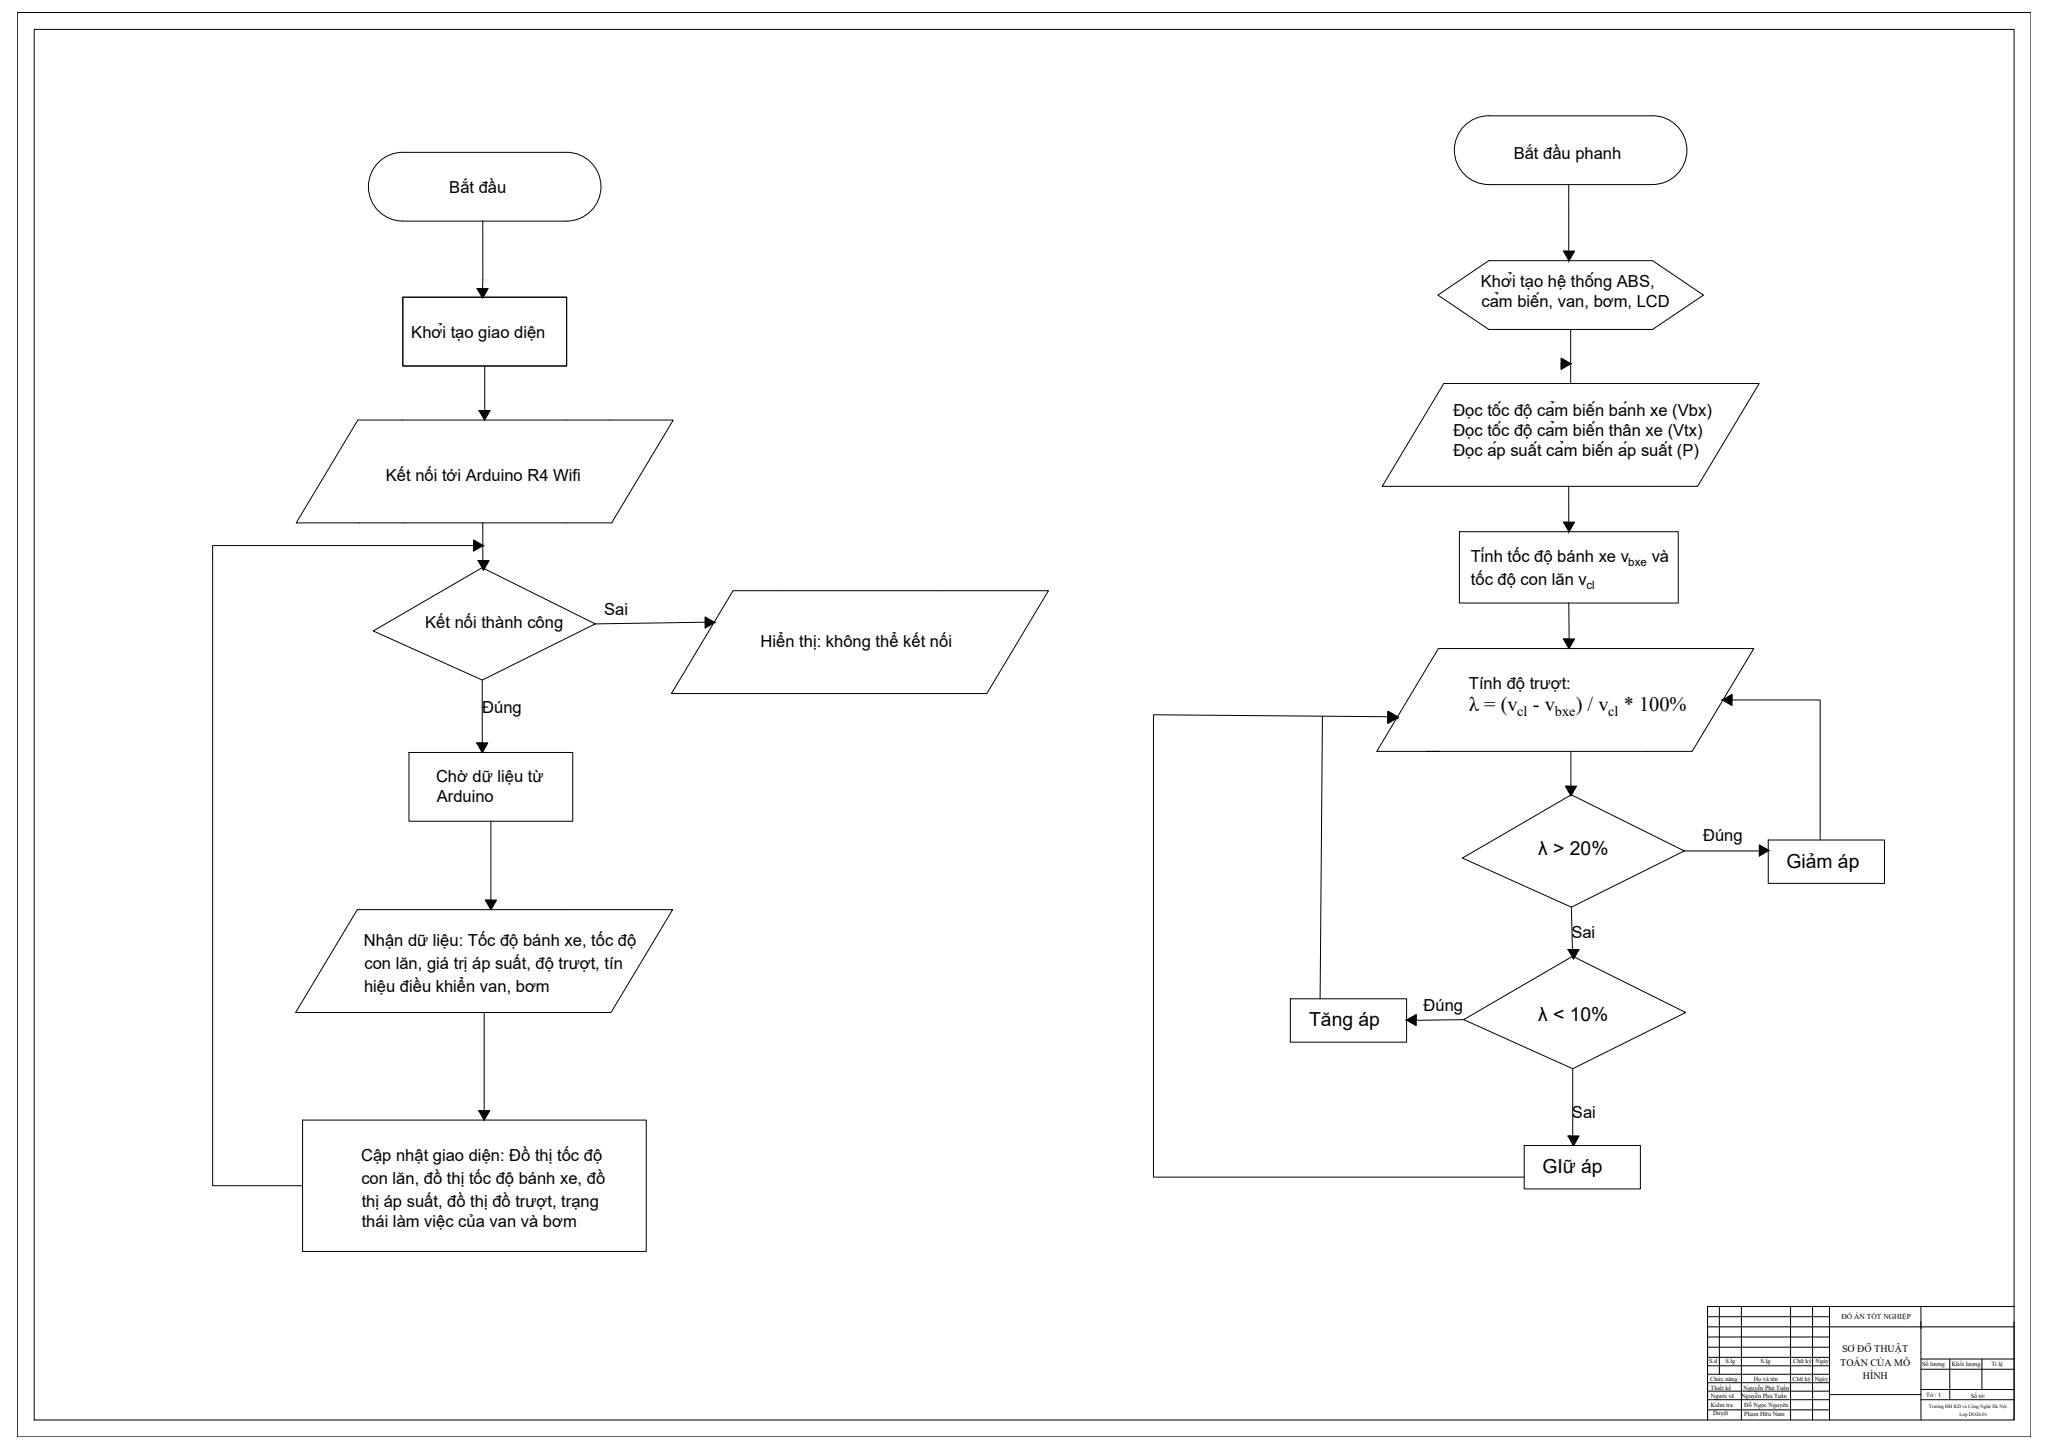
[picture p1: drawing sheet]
<svg xmlns="http://www.w3.org/2000/svg" width="1189mm" height="841mm" viewBox="0 0 1189 841" stroke-linecap="round" stroke-linejoin="round" font-family="sans-serif">
<!-- layer: 0 -->
<g fill="none" stroke="#000" stroke-width=".58">
<path d="M959 67a20 20 0 0 1 20 20 20 20 0 0 1-20 20M959 67h-95a20 20 0 0 0-20 20 20 20 0 0 0 20 20h95M220 94a20 20 0 0 1 14-6h95a20 20 0 0 1 20 20 20 20 0 0 1-20 20h-95a20 20 0 0 1-19-12 20 20 0 0 1 5-22zM911 107v44M280 128v40h-3h6l-3 5M911 146h-3h6l-3 5M234 173h95v39h-95zM835 171l29-20h95l30 20-30 20h-95zM912 191v32M281 212v32M906 208l6 3-6 3zM906 211v3"/>
<path d="M281 238h-3h6l-3 6M838 223h183l-36 59h-183zM208 244h183l-36 59h-183zM911 282v26M280 317h-157v371h53M280 303v26M280 317l-5-3v6M847 309h127v41h-127zM911 309h.1M911 303h-3h6l-3 6M280 330h.1M281 325h-3h6l-3 6"/>
<path d="M426 343h183l-36 60h-183zM911 350v25M217 366l63-37 66 33-66 33zM415 361l-69 1M415 361l-6-3v6M911 371h-3h6l-3 5M280 395v42l3-6h-6h3M768 416l-2 164M806 416v3v-6l5 3-141-1v268h215M811 417l-5-3v6M1000 406l5 3v-6v3M1000 406h57v82"/>
<path d="M237 437h95v40h-95zM828 436h154l36-60h-183l-36 60h37M912 436v20h-3h6l-3 6M285 477v51l3-5h-6h3M849 498l63-37 66 33-66 33zM978 494h48M1021 494v3v-6l6 3M1026 488h68v25h-68zM207 528h183l-35 60h-183zM912 527l1 28M913 551h-3h7l-4 6M749 580h68v25h-68z"/>
<path d="M281 588v62l3-5h-6h3M817 592l5 3v-6v3M850 592l63-37 66 33-66 32zM850 592h-33M913 620v45M176 650h199v76h-199zM913 659h-3h7l-4 6M885 665h67v25h-67z"/>
</g>
<g fill="#000" stroke="#000" stroke-width=".58">
<path d="M908 146h6l-3 5zM277 168h6l-3 5zM278 238h6l-3 6zM908 303h6l-3 6zM278 325h6l-3 6zM908 371h6l-3 5zM277 431h6l-3 6zM909 456h6l-3 6zM282 523h6l-3 5zM910 551h7l-4 6zM278 645h6l-3 5zM910 659h7l-4 6z"/>
<path d="M906 208l6 3h-6zM906 211v3l6-3z"/>
<path d="M275 314l5 3h-5zM275 317v3l5-3z"/>
<path d="M409 358l6 3h-6zM409 361v3l6-3z"/>
<path d="M806 413l5 3h-5zM806 416v3l5-3z"/>
<path d="M806 414l5 3h-5zM806 417v3l5-3z"/>
<path d="M1000 406l5-3v3zM1000 406l5 3v-3z"/>
<path d="M1021 491l6 3h-6zM1021 494v3l6-3z"/>
<path d="M817 592l5-3v3zM817 592l5 3v-3z"/>
</g>
<!-- layer: AM_0 -->
<g fill="none" stroke="#000" stroke-width=".58">
<path d="M10 7h1169v827h-1169zM20 17h1149v807h-1149zM991 758h178h-54v13M991 758v66M991 758h124M998 758v40M1011 758v66M1039 758v66M1052 758v66M1062 758v66v-39M991 776h71M991 770h178"/>
<path d="M991 764h71M1115 767v57M1169 767v57M991 798h71M991 793h71M991 788h71M991 782h71M1115 795h54M1115 789h54M1132 789v23M1150 789v17M991 803h71"/>
<path d="M991 812h71M991 807h71M991 818h71M1062 809h53M1115 806h54M1115 812h54"/>
</g>
<g font-size="11.8">
<text x="853" y="412">λ = (v</text>
<text x="890" y="412">- v</text>
<text x="915" y="412">) / v</text>
<text x="943" y="412">* 100%</text>
</g>
<g font-size="11.2">
<text x="893" y="496">λ &gt; 20%</text>
<text x="1037" y="504">Giảm áp</text>
<text x="893" y="593">λ &lt; 10%</text>
<text x="760" y="596">Tăng áp</text>
<text x="895" y="681">GIữ áp</text>
</g>
<g font-size="9.6">
<text x="879" y="92">Bắt đầu phanh</text>
<text x="261" y="112">Bắt đầu</text>
<text x="860" y="167">Khởi tạo hệ thống ABS,</text>
<text x="860" y="178">cảm biến, van, bơm, LCD</text>
<text x="239" y="196">Khởi tạo giao diện</text>
<text x="844" y="241">Đọc tốc độ cảm biến bánh xe (Vbx)</text>
<text x="844" y="253">Đọc tốc độ cảm biến thân xe (Vtx)</text>
<text x="844" y="264">Đọc áp suất cảm biến áp suất (P)</text>
<text x="224" y="279">Kết nối tới Arduino R4 Wifi</text>
<text x="854" y="326">Tính tốc độ bánh xe v</text>
<text x="959" y="326">và</text>
<text x="854" y="340">tốc độ con lăn v</text>
<text x="351" y="357">Sai</text>
<text x="247" y="365">Kết nối thành công</text>
<text x="442" y="375">Hiển thị: không thể kết nối</text>
<text x="853" y="400">Tính độ trượt:</text>
<text x="280" y="414">Đúng</text>
<text x="253" y="454">Chờ dữ liệu từ</text>
<text x="254" y="466">Arduino</text>
<text x="989" y="488">Đúng</text>
<text x="912" y="544">Sai</text>
<text x="211" y="549">Nhận dữ liệu: Tốc độ bánh xe, tốc độ</text>
<text x="212" y="562">con lăn, giá trị áp suất, độ trượt, tín</text>
<text x="211" y="576">hiệu điều khiển van, bơm</text>
<text x="826" y="587">Đúng</text>
<text x="913" y="649">Sai</text>
<text x="210" y="674">Cập nhật giao diện: Đồ thị tốc độ</text>
<text x="210" y="687">con lăn, đồ thị tốc độ bánh xe, đồ</text>
<text x="210" y="700">thị áp suất, đồ thị đồ trượt, trạng</text>
<text x="210" y="712">thái làm việc của van và bơm</text>
</g>
<g font-size="8.3">
<text x="881" y="415">cl</text>
<text x="903" y="415">bxe</text>
<text x="933" y="415">cl</text>
</g>
<g font-size="6.7">
<text x="945" y="329">bxe</text>
<text x="921" y="342">cl</text>
</g>
<g font-size="5.8">
<text x="1069" y="785">SƠ ĐỒ THUẬT</text>
<text x="1068" y="793">TOÁN CỦA MÔ</text>
<text x="1081" y="800">HÌNH</text>
</g>
<text font-size="4.4" x="1069" y="766">ĐỒ ÁN TỐT NGHIỆP</text>
<g font-size="3.6">
<text x="992" y="791">S.d</text>
<text x="1002" y="791">S.lg</text>
<text x="1022" y="791">S.lg</text>
<text x="1041" y="791">Chữ ký</text>
<text x="1054" y="791">Ngày</text>
<text x="1116" y="793">Số lượng</text>
<text x="1133" y="793">Khối lượng</text>
<text x="1156" y="793">Tỉ lệ</text>
<text x="993" y="801">Chức năng</text>
<text x="1018" y="802">Họ và tên</text>
<text x="1041" y="802">Chữ ký</text>
<text x="1053" y="801">Ngày</text>
<text x="993" y="807">Thiết kế</text>
<text x="1012" y="806">Nguyễn Phú Tuấn</text>
<text x="993" y="811">Người vẽ</text>
<text x="1011" y="812">Nguyễn Phú Tuấn</text>
<text x="1118" y="811">Tờ : 1</text>
<text x="1144" y="811">Số tờ:</text>
<text x="993" y="817">Kiểm tra</text>
<text x="994" y="821">Duyệt</text>
<text x="1013" y="816">Đỗ Ngọc Nguyên</text>
<text x="1013" y="822">Phạm Hữu Nam</text>
</g>
<g font-size="2.9">
<text x="1120" y="817">Trường ĐH KD và Công Nghệ Hà Nội</text>
<text x="1137" y="822">Lớp DO26.01</text>
</g>
</svg>
